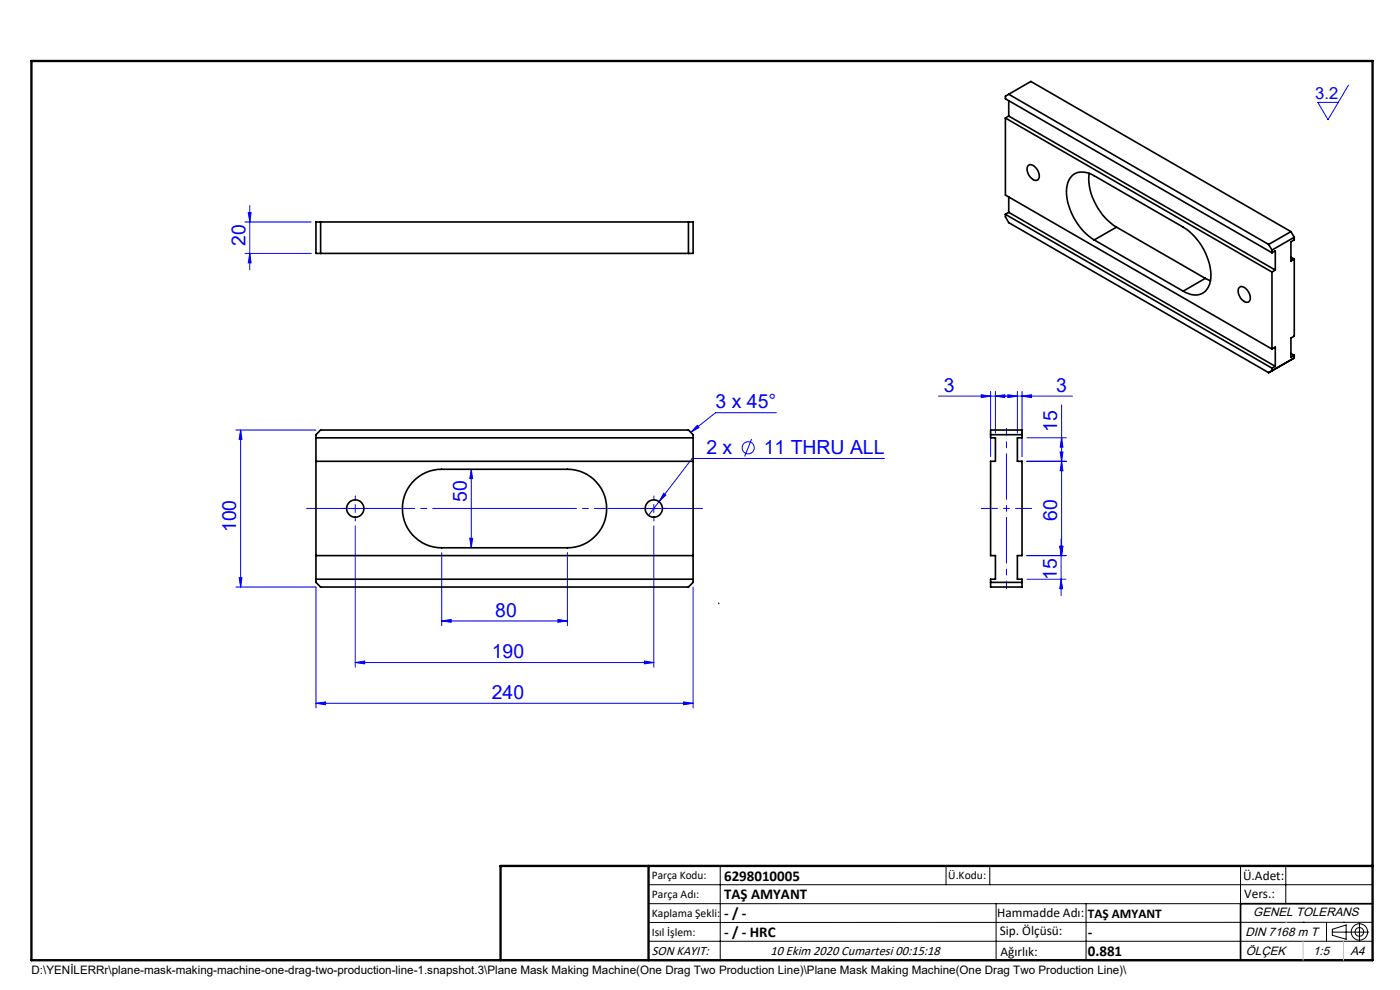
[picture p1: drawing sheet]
<svg xmlns="http://www.w3.org/2000/svg" width="297mm" height="210mm" viewBox="0 0 297 210" stroke-linecap="round" stroke-linejoin="round" font-family="sans-serif">
<g fill="none" stroke="#00f" stroke-width=".21">
<path d="M286.1 18.1l-4.4 7.3-2.1-3.7h4.3M52 53.8h14M52 47.1h14M52.7 45.1h.6l-.3 2zM53 43.6v13.6M53 53.8l.3 2h-.6zM50 91.2h17M51 91.2l.3 2h-.6zM51 91.2v33.3M100 99.5l.3 2h-.6zM100 99.5v16.7M147.9 90.2l.4 .5-1.8 1z"/>
<path d="M159.5 93.1l-1.5 3.7M164.7 87.6h-12.9l-5.3 4.1M187.6 97.3h-40.8l-9.2 12M199.1 84h28.4M208.2 83.7l1.9 .3-1.9 .3zM210.1 83v13.9M211.2 84l1.9-.3v.6zM211.2 83v8.9M213.8 83.7l2 .3-2 .3zM215.8 83v8.9M216.8 84l2-.3v.6zM216.8 83v13.9"/>
<path d="M217.8 97.9h8.4M217.8 92.9h8.4M224.9 95.9h.6l-.3 2zM225.2 85.9v32M225.2 97.9l.3 2h-.6zM225.2 92.9l.3 2h-.6zM74.5 107.9h1.7M75.4 107v1.7M75.4 111.5v30M93.7 117.2v15.5M99.7 114.2h.6l-.3 2zM120.4 117.2v15.5"/>
<path d="M137.9 107.9h1.6M138.7 107v1.7M138.7 111.5v30M140.8 104.7l.5 .3-1.5 1.4zM217.8 117.9h8.4M224.8 115.9h.6l-.3 2zM224.9 115.9h.6l-.3 2zM225.1 114.4v12M50 124.5h17v25.7M50.7 122.5h.6l-.3 2zM93.7 131.7l2-.3v.6zM93.7 131.7h26.7"/>
<path d="M118.4 131.4l2 .3-2 .3zM147 124.5v25.7M217.8 122.9h8.3M225.1 122.9l.3 2h-.6zM67 149.2l2-.3v.6zM67 149.2h80M75.4 140.5l2-.3v.6zM75.4 140.5h63.3M136.7 140.2l2 .3-2 .3zM145 148.9l2 .3-2 .3z"/>
<circle cx="158.7" cy="95" r="1.28"/>
</g>
<g fill="none" stroke="#000" stroke-width=".21">
<path d="M137.6 187.7h153.6M137.6 191.7h153.6M137.6 199.7h153.6M152.8 183.7v20M200.7 183.7v4M210 183.7v4M211.3 191.7v12M230.4 191.7v12M263.2 183.7v20M272.8 183.7v8M276.4 195.6h.1M281.4 195.6v4.1"/>
<path d="M282.6 197.7h7.8M282.6 197.1l3-.9v3l-3-.8zM285 195.6h.1M288.4 195.8v3.8M291.2 195.6l-153.6 .1"/>
<circle cx="288.4" cy="197.7" r="1.74"/>
<circle cx="288.4" cy="197.7" r=".93"/>
</g>
<path d="M149.1 107.9h-84" fill="none" stroke="#00f" stroke-width=".21" stroke-dasharray="30.5 1.3 1.3 1.3" stroke-dashoffset="7.5"/>
<path d="M73.7 107.9h-1M75.4 106.2v-1M75.4 109.5v1M77.1 107.9h1M137.1 107.9h-1M138.7 106.2v-1M138.7 109.5v1M140.4 107.9h1" fill="none" stroke="#00f" stroke-width=".21" stroke-dasharray="30.5 1.3 1.3 1.3"/>
<path d="M208.2 107.9h10.6" fill="none" stroke="#00f" stroke-width=".21" stroke-dasharray="30.5 1.3 1.3 1.3" stroke-dashoffset="27.1"/>
<path d="M213.5 97.9v20" fill="none" stroke="#00f" stroke-width=".21" stroke-dasharray="30.5 1.3 1.3 1.3" stroke-dashoffset="22.4"/>
<path d="M213.5 90.9v7M213.5 117.9v7" fill="none" stroke="#00f" stroke-width=".21" stroke-dasharray="30.5 1.3 1.3 1.3" stroke-dashoffset="28.9"/>
<path d="M291.2 191.7h-28v12M106.2 203.7h185" fill="none" stroke="#000" stroke-width=".35"/>
<path d="M6.7 12.9h284.5v190.8h-284.5zM137.6 183.7v20M291.2 183.7h-185v20" fill="none" stroke="#000" stroke-width=".5"/>
<path d="M152.5 128h.1" fill="none" stroke="#191924" stroke-width=".35"/>
<path d="M272.8 195.6h.1M276.4 199.7v4M285 199.7v4" fill="none" stroke="#c0c0c0" stroke-width=".21"/>
<g fill="#00f">
<path d="M211.2 84l1.9-.3v.6zM208.2 83.7l1.9 .3-1.9 .3z"/>
<path d="M75.4 140.5l2-.3v.6zM136.7 140.2l2 .3-2 .3zM140.8 104.7l-1 1.7 1.5-1.4zM147.9 90.2l.4 .5-1.8 1z"/>
<path d="M213.8 83.7l2 .3-2 .3zM216.8 84l2-.3v.6z"/>
<path d="M67 149.2l2-.3v.6zM145 148.9l2 .3-2 .3z"/>
<path d="M53 53.8l.3 2h-.6zM52.7 45.1h.6l-.3 2z"/>
<path d="M51 91.2l.3 2h-.6zM50.7 122.5h.6l-.3 2zM100 99.5l.3 2h-.6zM99.7 114.2h.6l-.3 2zM225.2 97.9l.3 2h-.6zM224.9 115.9h.6l-.3 2zM225.2 92.9l.3 2h-.6zM224.9 95.9h.6l-.3 2zM224.8 115.9h.6l-.3 2zM225.1 122.9l.3 2h-.6z"/>
<path d="M93.7 131.7l2-.3v.6zM118.4 131.4l2 .3-2 .3z"/>
</g>
<g fill="none" stroke="#000" stroke-width=".35">
<path d="M214 20l-.7 .4v.5l56.5 32.7M214 20l55.1 31.8M214 20l4.7-2.7 55.2 31.8M213.3 25v16.4l56.5 32.6M213.3 25l56.5 32.7M214 24.6l56.5 32.7M214 21.4v3.2M214 24.6l-.7 .4M218.2 35.1a1.35 1.35 0 0 1 1.8 .8 1.56 1.56 0 0 1 0 2.3 2.29 2.29 0 0 1-2.1-2.6zM231.1 36.8a12.6 12.6 0 0 0 5.8 11.4M67 47.1h80v6.7h-80zM68 47.1v6.7"/>
<path d="M146 47.1v6.7M213.3 45.5v.5l.7 1.2 55.1 31.8M213.3 45.5l56.5 32.6M214 41.8v3.2M214 45l56.5 32.7M214 45l-.7 .5M232.1 50.9a12.9 12.9 0 0 1-5.8-10.9 3.4 3.4 0 0 1 1.7-3.1 3.4 3.4 0 0 1 3.5 .1l19.5 11.2a12.8 12.8 0 0 1 5.9 10.9 3.4 3.4 0 0 1-5.3 3l-.6-.3M232.1 50.9l18.9 10.9M236.9 48.2l-4.8 2.7M236.9 48.2l18.8 10.8M255.7 59l1.1 .6M255.7 59l-4.7 2.8"/>
<path d="M269.1 51.8l.7 1.2M269.8 53v.6M269.8 57.7v16.3M269.8 53.6l.7-.4v4.1M270.5 57.3l-.7 .4M273.9 49.1l-4.8 2.7M273.9 49.1l.7 1.2M273.9 54.6l.7 .4M274.6 50.3l-4.8 2.7M274.6 55v16.3l-.7 .4v4.1l.7-.4M274.6 50.3v.6l-.7 .4v4.1l.7-.4M262.8 61.1a1 1 0 0 1 1.7 .3 2.05 2.05 0 0 1 .5 2.6 1.59 1.59 0 0 1-2-1.2l-.3-.8z"/>
<path d="M269.8 78.1v.6l-.7 .3M269.8 74l.7-.4v4.1M270.5 77.7l-.7 .4M273.9 75l.7 .4M274.6 75.4v.5M274.6 75.9l-5.5 3.1M274.6 75.9l-.7 .4M67 97.9h80M67 92.9h80M68 91.2h78.1l.9 1v31.3l-.9 1h-78.1l-1-1v-31.3zM210.1 91.2h6.7v1.7h-1v5h1v20h-1v5h1v1.6h-6.7v-1.6h1.1v-5h-1.1v-20h1.1v-5h-1.1zM210.1 92.2h6.7"/>
<path d="M67 117.9h80M87.5 102.3a8.3 8.3 0 0 1 6.2-2.8h26.7a8.3 8.3 0 0 1 8.3 8.4 8.3 8.3 0 0 1-8.3 8.3h-26.7a8.3 8.3 0 0 1-7.6-4.9 8.3 8.3 0 0 1 1.4-9zM67 122.9h80M210.1 123.5h6.7"/>
<circle cx="75.4" cy="107.9" r="1.83"/>
<circle cx="138.7" cy="107.9" r="1.83"/>
</g>
<g font-size="4.1" fill="#00f">
<text x="52.1" y="52.1" transform="rotate(-90 52.1 52.1)">20</text>
<text x="200.3" y="83.1">3</text>
<text x="224.1" y="83.1">3</text>
<text x="151.8" y="86.6">3 x 45°</text>
<text x="224.3" y="91.6" transform="rotate(-90 224.3 91.6)">15</text>
<text x="149.8" y="96.3">2 x</text>
<text x="162" y="96.3">11 THRU ALL</text>
<text x="99.1" y="106.5" transform="rotate(-90 99.1 106.5)">50</text>
<text x="50.1" y="112.9" transform="rotate(-90 50.1 112.9)">100</text>
<text x="224.3" y="110.5" transform="rotate(-90 224.3 110.5)">60</text>
<text x="224.2" y="123" transform="rotate(-90 224.2 123)">15</text>
<text x="105.1" y="130.8">80</text>
<text x="104.3" y="139.6">190</text>
<text x="104.3" y="148.2">240</text>
</g>
<text font-size="3.5" fill="#00f" x="279" y="20.9">3.2</text>
<g font-size="3.2">
<text x="153.6" y="190.8">TAŞ AMYANT</text>
<text x="153.6" y="186.8">6298010005</text>
<text x="153.6" y="194.8">- / -</text>
<text x="153.6" y="198.8">- / - HRC</text>
<text x="230.8" y="198.7">-</text>
<text x="230.8" y="202.8">0.881</text>
</g>
<g font-size="2.8">
<text x="263.7" y="186.7">Ü.Adet:</text>
<text x="263.9" y="190.5">Vers.:</text>
<text x="211.5" y="194.5">Hammadde Adı:</text>
<text x="230.8" y="194.7">TAŞ AMYANT</text>
<text x="138.3" y="202.6">SON KAYIT:</text>
<text x="163.5" y="202.6">10 Ekim 2020 Cumartesi 00:15:18</text>
<text x="212.1" y="198.4">Sip. Ölçüsü:</text>
<text x="212.2" y="202.7">Ağırlık:</text>
</g>
<g font-size="2.6">
<text x="265.9" y="194.4">GENEL TOLERANS</text>
<text x="264.2" y="198.5">DIN 7168 m T</text>
<text x="264.3" y="202.6">ÖLÇEK</text>
<text x="278.5" y="202.6">1:5</text>
<text x="286.5" y="202.6">A4</text>
</g>
<g font-size="2.5">
<text x="138.3" y="186.4">Parça Kodu:</text>
<text x="138.3" y="190.5">Parça Adı:</text>
<text x="201.2" y="186.5">Ü.Kodu:</text>
<text x="138.3" y="194.5">Kaplama Şekli:</text>
<text x="138.3" y="198.6">Isıl İşlem:</text>
<text x="6.7" y="206.7">D:\YENİLERRr\plane-mask-making-machine-one-drag-two-production-line-1.snapshot.3\Plane Mask Making Machine(One Drag Two Production Line)\Plane Mask Making Machine(One Drag Two Production Line)\</text>
</g>
</svg>
